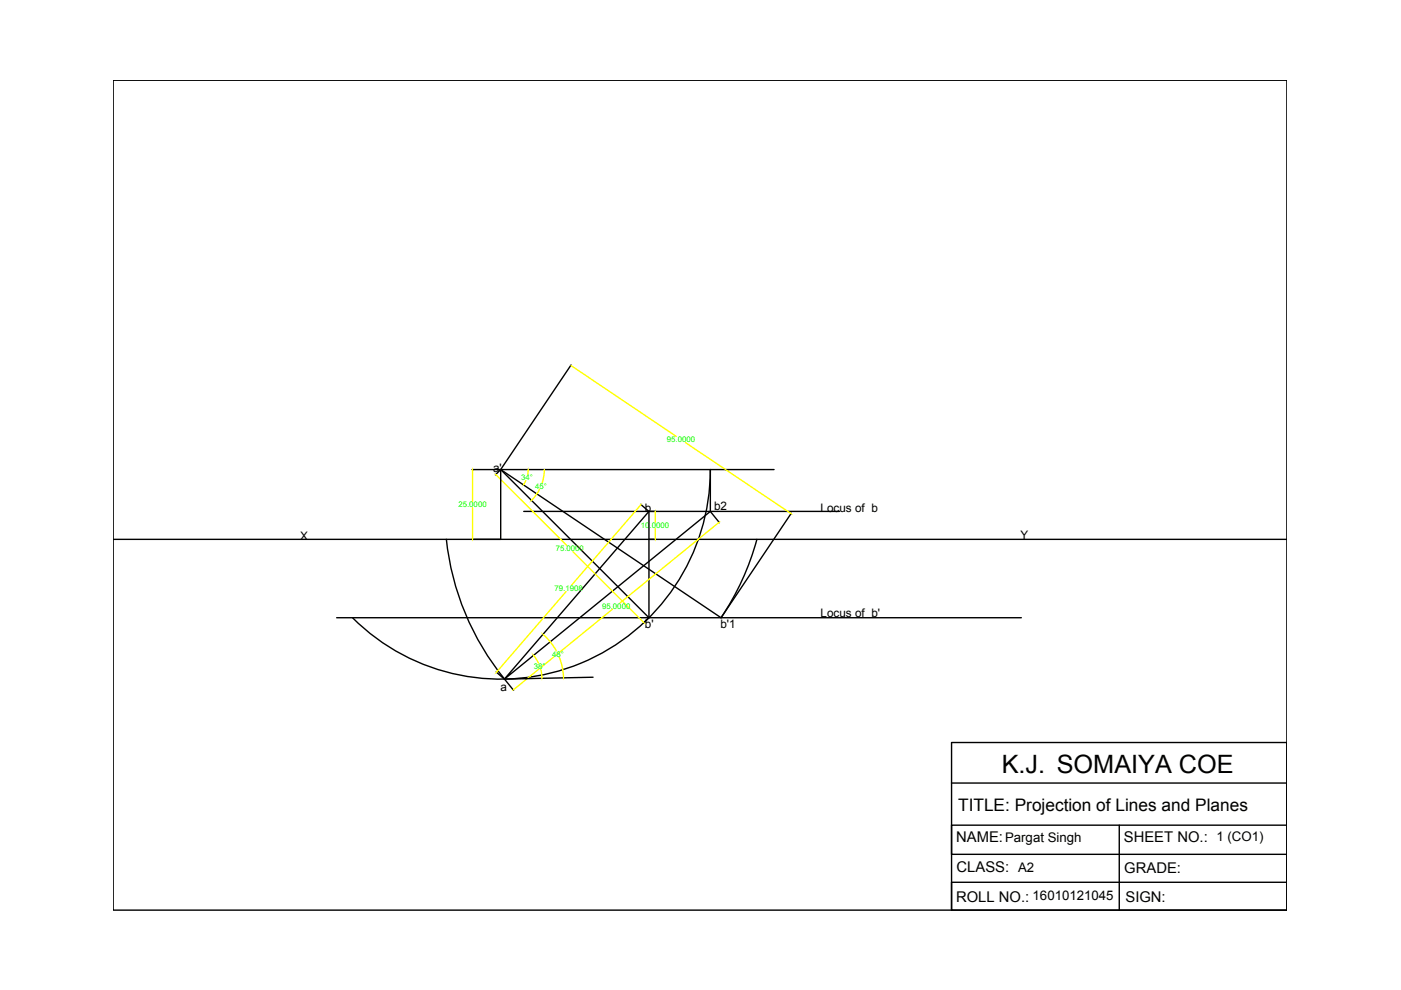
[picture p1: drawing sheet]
<svg xmlns="http://www.w3.org/2000/svg" width="297mm" height="210mm" viewBox="0 0 297 210" stroke-linecap="round" stroke-linejoin="round" font-family="sans-serif">
<!-- layer: 0 -->
<g fill="none" stroke="#000" stroke-width=".3">
<path d="M24 17h248.8v176h-248.8zM121.1 77.4l-14.9 22.1M100.1 99.6h64M106.1 99.6l-1.1 1.1M106.2 99.6l46.7 31.4a56.3 56.3 0 0 0 7.6-16.6M106.2 99.6l31.4 31.4v-22.6l-30.7 35.6 43.7-35.6v-8.8a44.4 44.4 0 0 1-27.4 41 44.4 44.4 0 0 1-48.5-9.6M106.2 99.6v14.8M24 114.4h248.8M94.6 114.3a56.3 56.3 0 0 0 12.4 29.7M111 108.4h67M135.8 106.9l1.7 1.5M150.6 108.5l1.9 2.3"/>
<path d="M167.8 108.8l-14.9 22.2M71.4 131h145.1M137.6 131l-1.2 1.1M105.2 142.5l1.7 1.5M125.7 143.6l-18.7 .4 1.9 2.4M201.7 157.4h71.1v35.6h-71.1zM201.7 166h71.1v9h-71.1v6.1h71.1v6h-71.1v5.9M237.3 175v18"/>
</g>
<g fill="none" stroke="#ff0" stroke-width=".3">
<path d="M121.1 77.5l22.3 15M100.2 99.7v6.6M112 99.7l-.1 .9M115.4 99.7l-.1 1.4-.4 1.3M145.3 93.8l22.3 15M100.2 107.6v6.7M105.2 100.7l15 14.9M111.5 101.9l-.5 .8M114.4 103.7l-1.6 2.3M121.5 117l14.9 14.9M135.8 107.1l-14.6 17M138.9 108.5v2.2"/>
<path d="M138.9 112v2.3M152.4 110.8l-20.9 17M113.2 139l1 1.6M115.2 134.6l1.3 1.3 1.4 2.1M118.6 139.3l.7 2.4 .2 1.9M120 125.4l-14.7 17M129.8 129.2l-20.9 17M114.6 141.9l.3 1.8"/>
</g>
<g fill="#ff0" stroke="#ff0" stroke-width=".21">
<path d="M105.1 100.6l.1 .1z"/>
<path d="M111 102.7v.1z"/>
<path d="M112 99.6v.1z"/>
<path d="M115.4 99.6v.1z"/>
<path d="M100.2 99.6v.1z"/>
<path d="M100.2 114.3v.1z"/>
<path d="M138.9 108.4v.1z"/>
<path d="M138.9 114.3v.1z"/>
<path d="M119.5 143.6v.1z"/>
<path d="M114.9 143.7v.1z"/>
<path d="M113.1 139l.1 .1z"/>
</g>
<text font-size="5.4" x="212.4" y="163.8">K.J. SOMAIYA COE</text>
<text font-size="3.7" x="203.1" y="172">TITLE: Projection of Lines and Planes</text>
<g font-size="3.1">
<text x="202.7" y="178.6">NAME:Pargat Singh</text>
<text x="238.3" y="178.6">SHEET NO.: 1 (CO1)</text>
<text x="202.8" y="184.8">CLASS: A2</text>
<text x="238.4" y="185.1">GRADE:</text>
<text x="202.7" y="191.1">ROLL NO.: 16010121045</text>
<text x="238.6" y="191.1">SIGN:</text>
</g>
<g font-size="2.5">
<text x="104.5" y="100.1">a'</text>
<text x="136.7" y="108.5">b</text>
<text x="151.4" y="108.2">b2</text>
<text x="174" y="108.5">Locus of b</text>
<text x="63.6" y="114.4">X</text>
<text x="216.4" y="114.4">Y</text>
<text x="174" y="130.9">Locus of b'</text>
<text x="136.7" y="133.2">b'</text>
<text x="152.7" y="133.2">b'1</text>
<text x="106.1" y="146.4">a</text>
</g>
<g font-size="1.7" fill="#0f0">
<text x="141.4" y="93.8">95.0000</text>
<text x="110.5" y="101.8">34°</text>
<text x="97.2" y="107.5">25.0000</text>
<text x="113.5" y="103.7">45°</text>
<text x="135.9" y="112">10.0000</text>
<text x="117.8" y="116.9">75.0000</text>
<text x="117.6" y="125.3">79.1908</text>
<text x="127.7" y="129.1">95.0000</text>
<text x="113.2" y="141.8">38°</text>
<text x="117.1" y="139.2">48°</text>
</g>
</svg>
